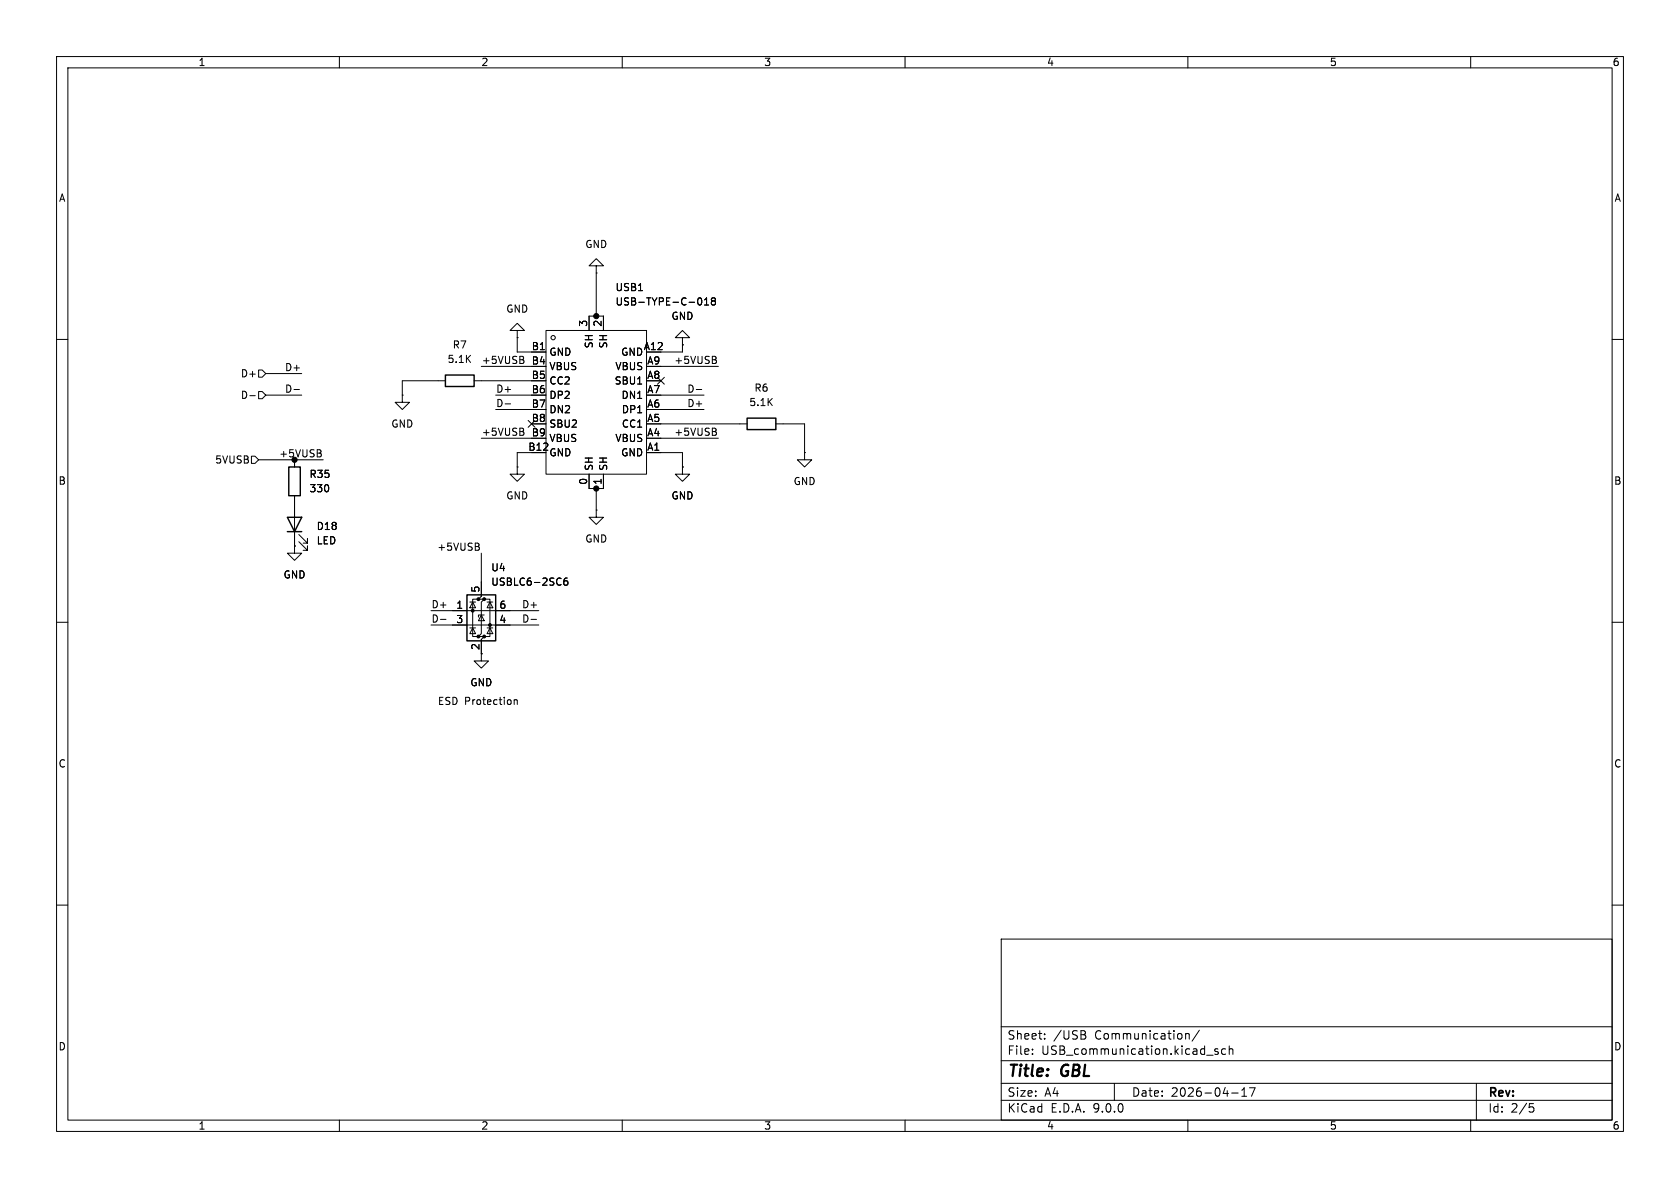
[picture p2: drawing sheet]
<svg xmlns="http://www.w3.org/2000/svg" width="297mm" height="210mm" viewBox="0 0 297 210" stroke-linecap="round" stroke-linejoin="round" font-family="sans-serif">
<g fill="none" stroke="#000" stroke-width=".18">
<path d="M10 10h277v190h-277zM12 12h273v186h-273zM60 10v2M110 10v2M160 10v2M210 10v2M260 10v2M91.4 58.4h1.3l-1.3-1.2-1.2 1.2h1.2v1.3M91.4 59.7h.1M91.4 59.7v2.5h5.1M96.5 58.4h17.8v25.4h-17.8zM104.1 58.4v-2.5h2.6v2.5"/>
<path d="M105.4 47h1.3l-1.3-1.3-1.3 1.3h1.3v1.3M105.4 48.3h.1M105.4 48.3v7.6M120.6 59.7h1.3l-1.3-1.3-1.2 1.3h1.2v1.3M123.5 52.7l.1-.1a.68 .68 0 0 1 .5 .7 .68 .68 0 0 1-.5 .6h-.1M124.5 53.9h.8M124.5 53l.4-.4v1.3M126 53.2l-.2-.2 .2-.4h.2l.3 .3-.3 .3M126 53.2l-.2 .2v.4l.2 .1h.4l.1-.2v-.3l-.3-.2M126 53.2h.2M10 60h2M44.2 69.9h.9"/>
<path d="M45.7 69.2h.7l.6 .7-.6 .6h-.7zM45.7 65.4h.7l.6 .6-.6 .7h-.7zM47 69.9h6.3M47 66h6.3M52 68.9h.9M56.6 79.6l.1 .1-.1 .3M71.1 69.9v1.2h1.3l-1.3 1.3-1.3-1.3h1.3M71.1 69.9h.1M78.7 67.3h-7.6v2.6M83.8 67.3h10.2M85.1 64.8h8.9M85.1 77.5h8.9"/>
<path d="M87.6 69.9h6.4M87.6 72.4h6.4M89.3 71.4h1M92.3 63.6l.3 .2v.3l-.2 .2M92.3 76.3l.3 .2v.3l-.2 .2M92.4 63l.2 .2-.2 .3M92.4 75.7l.2 .2-.2 .3M93.4 74.3l1.2 1.2M94.6 74.3l-1.2 1.2M116.2 66.7l1.2 1.2M116.8 74.9h15.3M116.8 64.8h10.2"/>
<path d="M116.8 69.9h7.7M116.8 77.5h10.2M116.8 72.4h7.7M117.4 66.7l-1.2 1.2M120.6 61h.1M120.6 61v1.2h-3.8M123.1 68.9h1M126.4 76.3l.3 .2-.1 .3-.2 .2M126.4 63.6l.3 .2-.1 .3-.2 .2M126.5 75.7l.1 .2-.1 .3M126.5 63l.1 .2-.1 .3M137.2 74.9h5v5.1"/>
<path d="M285 60h2M44.4 80.6h.7l.6 .7-.6 .6h-.7zM45.7 81.3h11.4M52.1 96.5v1.3h1.2l-1.2 1.3-1.3-1.3h1.3M52.1 96.5h.1M52.1 81.3v1.3M52.1 87.6v8.9M52.8 95.8l1.6 1.5v-.8v.8h-.8M52.8 94.5l1.6 1.5v-.7v.7h-.8M56.5 80.1l.3 .2-.1 .3-.1 .2M84.4 96.6l.3 .3v.3l-.2 .1M84.6 96.1l.1 .1-.1 .4"/>
<path d="M85.1 97.8v7.6l-.5 .5h1l-.5 .5v5.6l-.5 .5h1l-.5 .5v3.8h1.3l-1.3 1.3-1.3-1.3h1.3M91.4 82.6v1.2h1.3l-1.3 1.3-1.2-1.3h1.2M91.4 82.6h.1M94 80h-2.6v2.6M104.1 83.8v2.6h2.6v-2.6M105.4 90.2v1.2h1.3l-1.3 1.3-1.3-1.3h1.3M105.4 90.2h.1M105.4 86.4v3.8M114.3 80h6.3v2.6M120.6 82.6v1.2h1.3l-1.3 1.3-1.2-1.3h1.2M120.6 82.6h.1M142.2 80v1.3h1.3l-1.3 1.3-1.2-1.3h1.2"/>
<path d="M142.2 80h.1M10 110h2M76.2 108h19M76.2 110.5h19M77.9 109.5h.9M83.1 111h1M83.1 106.4h1M83.6 106.4l.5 1h-1zM83.6 111l.5 1h-1zM84.6 105.9h-1v6.6h1M85.1 108.7l.5 1h-1zM85.6 108.7h-1v.4"/>
<path d="M85.6 105.9h1v6.6h-1M86.1 111h1M86.1 106.4h1M86.6 106.4l.5 1h-1zM86.6 111l.5 1h-1zM93.9 109.5h.9M100.3 102.2h-.4a.86 .86 0 0 0 0 1.2l.4-.1 .1-.4-.2-.2h-.3l-.2 .2M285 110h2M90.9 123.8l.2-.1h.3v.8M90.9 123.7v.8M10 160h2M177 166h108v32h-108z"/>
<path d="M285 160h2M60 198v2M110 198v2M160 198v2M177 194.5h108M177 191.5h108M177 187.5h108M177 181.5h108M182.5 186.3v.1M182.5 185.5v.1M184.7 183.6v.1M184.7 182.8v.1"/>
<path d="M191.6 182.9a.4 .4 0 0 1 .4 .4 .4 .4 0 0 1-.3 .4M191.7 182.3l.2 .2-.2 .3M197 191.5v3M209.6 182.7v1M209.6 182.8l.2-.1 .4 .1v.9M210 198v2M212 182.1l-1.3 2M213.3 186.5h1.2M215.3 185.5l-.3-.1-.3 .2 .1 .2 .5 .2v.3h-.6M216.7 185.5l-.5-.1-.2 .3v.4l.1 .2h.6M217.3 185.5l.2-.1 .4 .1 .1 .9M217.3 184.9v1.5"/>
<path d="M217.7 193.2h1.2M219.5 193.8h.9M219.5 192.7l.5-.4v1.5M220.9 192.3h1l-.7 1.5M260 198v2M261 191.5v6.5M270.4 195.1h.7M270.5 195.7h.4l.3 .3-.2 .5-.5 .1"/>
<circle cx="97.8" cy="59.7" r=".38"/>
</g>
<g fill="#000" stroke="#000" stroke-width=".18">
<circle cx="105.4" cy="55.9" r=".46"/>
<circle cx="52.1" cy="81.3" r=".46"/>
<circle cx="105.4" cy="86.4" r=".46"/>
<circle cx="83.6" cy="107.9" r=".25"/>
<circle cx="84.6" cy="105.9" r=".25"/>
<circle cx="84.6" cy="112.5" r=".25"/>
<circle cx="85.6" cy="105.9" r=".25"/>
<circle cx="85.6" cy="112.5" r=".25"/>
<circle cx="86.6" cy="110.5" r=".25"/>
</g>
<path d="M78.7 66.3h5.1v2h-5.1zM132.1 73.9h5.1v2h-5.1zM50.8 91.4h2.5l-1.2 2.6zM50.8 94h2.5M51.1 82.6h2v5h-2zM82.5 105.2h5.1v8.1h-5.1z" fill="none" stroke="#000" stroke-width=".25"/>
<g font-size="2.8">
<text x="178" y="190.9">Title:</text>
<text x="187.7" y="190.9">GBL</text>
</g>
<g font-size="2.1">
<text x="178" y="184">Sheet:</text>
<text x="186.2" y="184">/USB</text>
<text x="193.6" y="184">Communication/</text>
<text x="178" y="186.7">File:</text>
<text x="184.1" y="186.7">USB_communication.kicad_sch</text>
<text x="178" y="196.9">KiCad</text>
<text x="178" y="194.1">Size:</text>
<text x="184.7" y="194.1">A4</text>
<text x="185.7" y="196.9">E.D.A.</text>
<text x="193.3" y="196.9">9.0.0</text>
<text x="200" y="194.1">Date:</text>
<text x="207" y="194.1">2026-04-17</text>
<text x="263" y="194.3">Rev:</text>
<text x="263" y="196.9">Id:</text>
<text x="267.1" y="196.9">2/5</text>
</g>
<g font-size="1.8">
<text x="35" y="11.9">1</text>
<text x="85" y="11.9">2</text>
<text x="135" y="11.9">3</text>
<text x="185" y="11.9">4</text>
<text x="235" y="11.9">5</text>
<text x="285" y="11.9">6</text>
<text x="10.3" y="35.9">A</text>
<text x="285.3" y="35.9">A</text>
<text x="103.4" y="44">GND</text>
<text x="108.7" y="51.7">USB1</text>
<text x="89.4" y="55.5">GND</text>
<text x="103.9" y="57.9" transform="rotate(-90 103.9 57.9)">3</text>
<text x="106.4" y="57.9" transform="rotate(-90 106.4 57.9)">2</text>
<text x="108.7" y="54.2">USB-TYPE-C-018</text>
<text x="118.6" y="56.7">GND</text>
<text x="50.3" y="65.7">D+</text>
<text x="79" y="64.4">5.1K</text>
<text x="79.9" y="61.8">R7</text>
<text x="85.1" y="64.4">+5VUSB</text>
<text x="93.9" y="62">B1</text>
<text x="93.9" y="64.5">B4</text>
<text x="97" y="63.1">GND</text>
<text x="97" y="65.6">VBUS</text>
<text x="105" y="61.7" transform="rotate(-90 105 61.7)">SH</text>
<text x="107.5" y="61.7" transform="rotate(-90 107.5 61.7)">SH</text>
<text x="108.7" y="65.6">VBUS</text>
<text x="109.7" y="63.1">GND</text>
<text x="113.7" y="62">A12</text>
<text x="114.3" y="64.5">A9</text>
<text x="119.1" y="64.4">+5VUSB</text>
<text x="42.5" y="70.7">D-</text>
<text x="42.5" y="66.9">D+</text>
<text x="50.3" y="69.5">D-</text>
<text x="87.6" y="69.5">D+</text>
<text x="93.9" y="67.1">B5</text>
<text x="93.9" y="69.6">B6</text>
<text x="97" y="68.2">CC2</text>
<text x="97" y="70.7">DP2</text>
<text x="108.6" y="68.2">SBU1</text>
<text x="109.8" y="70.7">DN1</text>
<text x="114.3" y="67.1">A8</text>
<text x="114.3" y="69.6">A7</text>
<text x="121.4" y="69.5">D-</text>
<text x="132.4" y="72">5.1K</text>
<text x="133.3" y="69.4">R6</text>
<text x="69.1" y="75.8">GND</text>
<text x="85.1" y="77.1">+5VUSB</text>
<text x="87.6" y="72">D-</text>
<text x="93.9" y="72.1">B7</text>
<text x="93.9" y="74.7">B8</text>
<text x="93.9" y="77.2">B9</text>
<text x="97" y="73.3">DN2</text>
<text x="97" y="75.8">SBU2</text>
<text x="109.8" y="73.3">DP1</text>
<text x="109.8" y="75.8">CC1</text>
<text x="114.3" y="72.1">A6</text>
<text x="114.3" y="74.7">A5</text>
<text x="114.3" y="77.2">A4</text>
<text x="119.1" y="77.1">+5VUSB</text>
<text x="121.4" y="72">D+</text>
<text x="37.9" y="82.1">5VUSB</text>
<text x="49.3" y="80.9">+5VUSB</text>
<text x="93.3" y="79.8">B12</text>
<text x="97" y="78.3">VBUS</text>
<text x="97" y="80.9">GND</text>
<text x="105" y="83.3" transform="rotate(-90 105 83.3)">SH</text>
<text x="107.5" y="83.3" transform="rotate(-90 107.5 83.3)">SH</text>
<text x="108.7" y="78.3">VBUS</text>
<text x="109.7" y="80.9">GND</text>
<text x="114.3" y="79.8">A1</text>
<text x="10.3" y="85.9">B</text>
<text x="54.6" y="87.2">330</text>
<text x="54.6" y="84.7">R35</text>
<text x="89.4" y="88.5">GND</text>
<text x="103.9" y="85.8" transform="rotate(-90 103.9 85.8)">0</text>
<text x="106.4" y="85.8" transform="rotate(-90 106.4 85.8)">1</text>
<text x="118.6" y="88.5">GND</text>
<text x="140.2" y="86">GND</text>
<text x="285.3" y="85.9">B</text>
<text x="55.9" y="93.9">D18</text>
<text x="55.9" y="96.4">LED</text>
<text x="77.2" y="97.4">+5VUSB</text>
<text x="86.8" y="101.2">U4</text>
<text x="103.4" y="96.1">GND</text>
<text x="50" y="102.5">GND</text>
<text x="76.2" y="107.6">D+</text>
<text x="80.6" y="107.7">1</text>
<text x="84.8" y="104.8" transform="rotate(-90 84.8 104.8)">5</text>
<text x="86.8" y="103.7">USBLC6-2SC6</text>
<text x="88.2" y="107.7">6</text>
<text x="92.2" y="107.6">D+</text>
<text x="76.2" y="110.1">D-</text>
<text x="80.6" y="110.2">3</text>
<text x="88.2" y="110.2">4</text>
<text x="92.2" y="110.1">D-</text>
<text x="84.8" y="115" transform="rotate(-90 84.8 115)">2</text>
<text x="77.3" y="124.8">ESD Protection</text>
<text x="83.1" y="121.5">GND</text>
<text x="10.3" y="135.9">C</text>
<text x="285.3" y="135.9">C</text>
<text x="10.3" y="185.9">D</text>
<text x="285.3" y="185.9">D</text>
<text x="35" y="199.9">1</text>
<text x="85" y="199.9">2</text>
<text x="135" y="199.9">3</text>
<text x="185" y="199.9">4</text>
<text x="235" y="199.9">5</text>
<text x="285" y="199.9">6</text>
</g>
</svg>
